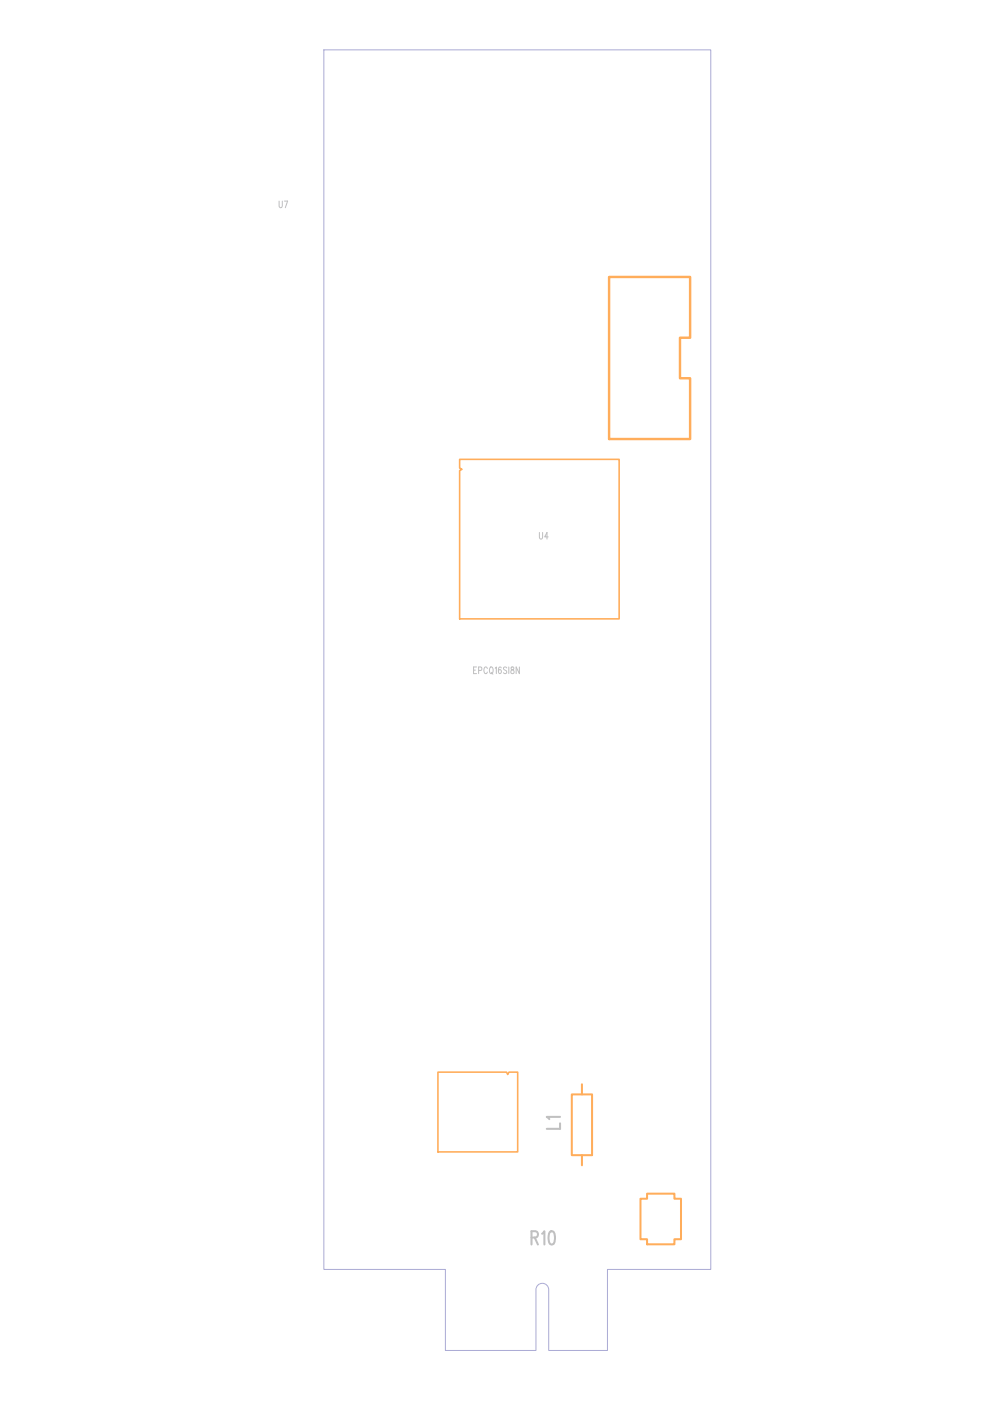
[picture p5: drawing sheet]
<svg xmlns="http://www.w3.org/2000/svg" width="210mm" height="297mm" viewBox="0 0 210 297" stroke-linecap="round" stroke-linejoin="round" font-family="sans-serif">
<path d="M68.7 10.6h82v258.5h-21.9v17.2h-12.5v-12.9a1.35 1.35 0 0 0-1.3-1.3 1.35 1.35 0 0 0-1.4 1.3v12.9h-19.2v-17.2h-25.7z" fill="none" stroke="#aaaad4" stroke-width=".21"/>
<path d="M135.8 254.2h1.4v-1.1h5.8v1.1h1.4v8.5h-1.4v1.1h-5.8v-1.1h-1.4z" fill="none" stroke="#ffad5b" stroke-width=".43"/>
<path d="M129.1 58.7h17.2v12.9h-2.1v8.6h2.1v12.9h-17.2z" fill="none" stroke="#ffad5b" stroke-width=".52"/>
<path d="M97.5 97.4h33.8v33.8h-33.8v-31.4l.5-.3-.5-.2z" fill="none" stroke="#ffad5b" stroke-width=".34"/>
<text font-size="22.6" fill="#ffad5b" x="90" y="243.9">U5 L1</text>
<g font-size="4.3" fill="#c0c0c0">
<text x="118.7" y="239.3" transform="rotate(-90 118.7 239.3)">L1</text>
<text x="112.7" y="263.9">R10</text>
</g>
<g font-size="2.1" fill="#c0c0c0">
<text x="59.2" y="44">U7</text>
<text x="114.4" y="114.3">U4</text>
<text x="100.4" y="142.8">EPCQ16SI8N</text>
</g>
</svg>
